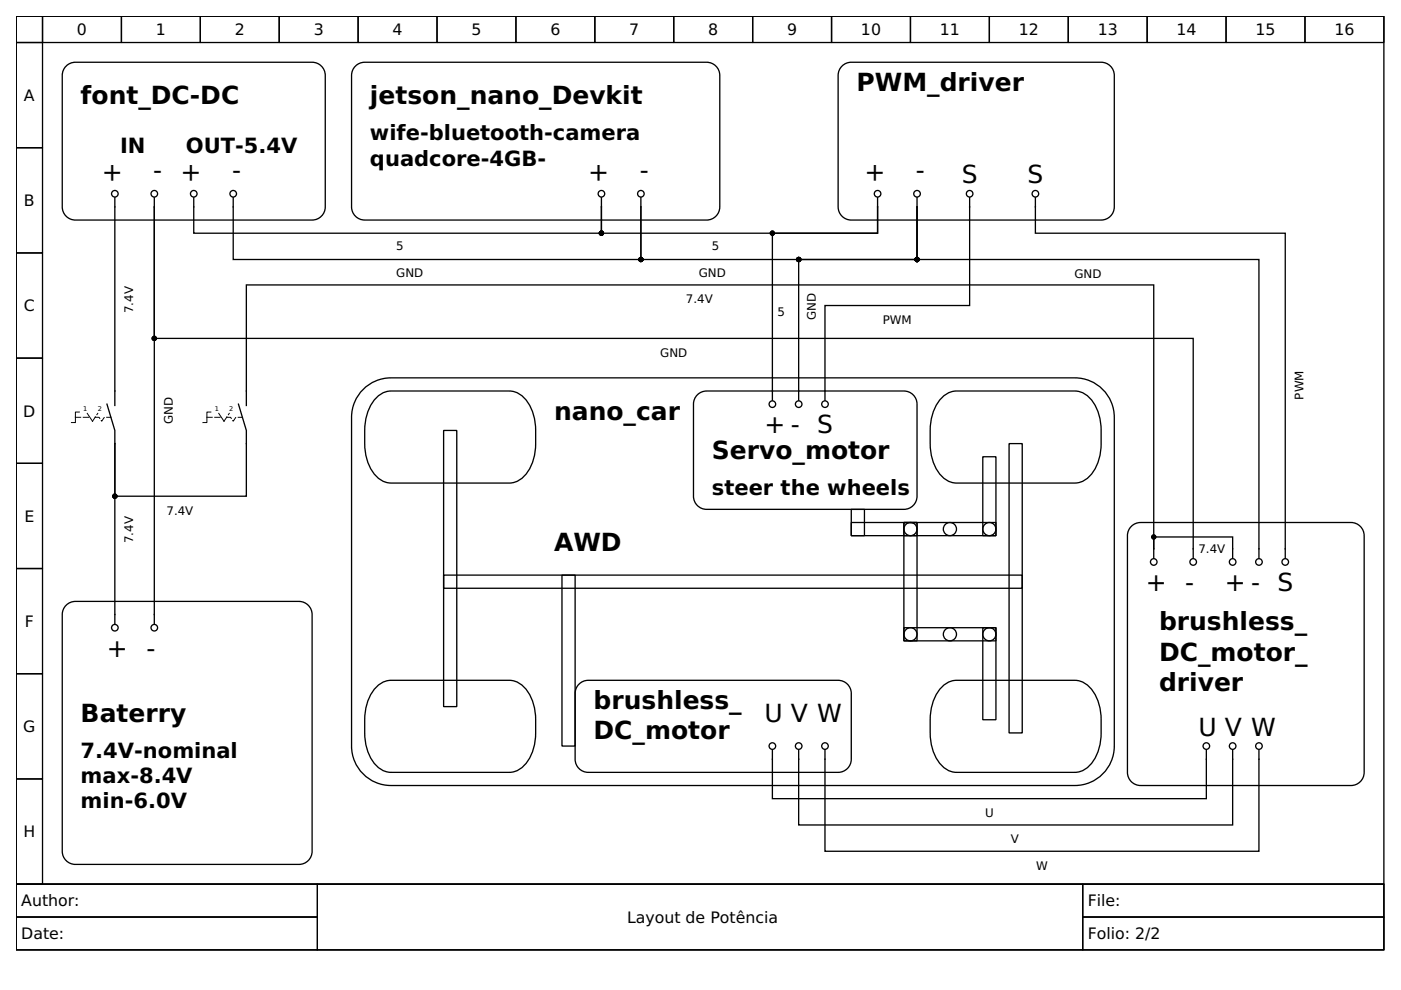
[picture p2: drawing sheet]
<svg xmlns="http://www.w3.org/2000/svg" width="297mm" height="210mm" viewBox="0 0 297 210" stroke-linecap="round" stroke-linejoin="round" font-family="sans-serif">
<g fill="none" stroke="#000" stroke-width=".28">
<path d="M3.4 3.4h290v184.1h-290zM3.4 3.4h5.6v5.6h-5.6zM3.4 9h5.6v22.3h-5.6zM9 3.4h16.7v5.6h-16.7zM13.8 14.2a2.78 2.78 0 0 1 2.2-1h50.2a2.79 2.79 0 0 1 2.8 2.8v27.9a2.79 2.79 0 0 1-2.8 2.8h-50.2a2.79 2.79 0 0 1-2.8-2.8v-27.9l.1-.7zM25.7 3.4h16.8v5.6h-16.8zM42.5 3.4h16.7v5.6h-16.7zM59.2 3.4h16.7v5.6h-16.7zM75.6 13.8l1.1-.5 .6-.1h72.5a2.79 2.79 0 0 1 2.8 2.8v27.9a2.79 2.79 0 0 1-2.8 2.8h-72.5a2.79 2.79 0 0 1-2.8-2.8v-27.9a2.78 2.78 0 0 1 1.1-2.2zM75.9 3.4h16.8v5.6h-16.8zM92.7 3.4h16.7v5.6h-16.7zM109.4 3.4h16.7v5.6h-16.7z"/>
<path d="M126.1 3.4h16.7v5.6h-16.7zM142.8 3.4h16.8v5.6h-16.8zM159.6 3.4h16.7v5.6h-16.7zM176.3 3.4h16.7v5.6h-16.7zM178.3 14.2a2.78 2.78 0 0 1 2.2-1h53a2.79 2.79 0 0 1 2.8 2.8v27.9a2.79 2.79 0 0 1-2.8 2.8h-53a2.79 2.79 0 0 1-2.8-2.8v-27.9l.1-.7zM193 3.4h16.8v5.6h-16.8zM209.8 3.4h16.7v5.6h-16.7zM226.5 3.4h16.7v5.6h-16.7zM243.2 3.4h16.8v5.6h-16.8zM260 3.4h16.7v5.6h-16.7zM276.7 3.4h16.7v5.6h-16.7zM3.4 31.3h5.6v22.3h-5.6z"/>
<path d="M3.4 53.6h5.6v22.3h-5.6zM24.4 41.9v44.1M32.7 43.9v88.4M32.7 43.9v27.8h220.3v46.6M32.7 41.9v2M41.1 41.9v7.5h86.4v-5.5M49.4 41.9v13.1h86.5v-11.1M127.5 43.9v5.5h58.6v-5.5M127.5 41.9v2M135.9 43.9v11.1h58.5v-11.1M135.9 41.9v2M186.1 43.9v5.5h-22.3v35.5"/>
<path d="M186.1 41.9v2M194.4 43.9v11.1h72.5v63.3M194.4 43.9v11.1h-25.1v29.9M194.4 41.9v2M205.6 41.9v22.9h-30.7v20.1M219.5 41.9v7.5h53v68.9M3.4 75.9h5.6v22.3h-5.6zM3.4 98.2h5.6v22.3h-5.6zM22.7 85.7l1.7 5.6v2.8M24.4 94.1v38.2M50.6 85.7l1.6 5.6v13.9h-27.8v-11.1M52.2 86v-25.6h192.4v56"/>
<path d="M77 82.6a8.3 8.3 0 0 1 5.9-2.5h145a8.4 8.4 0 0 1 8.4 8.4v69.7a8.4 8.4 0 0 1-8.4 8.3h-145a8.4 8.4 0 0 1-8.4-8.3v-69.7a8.3 8.3 0 0 1 2.5-5.9zM79.9 84.2a4.3 4.3 0 0 1 3-1.3h25.1a6 6 0 0 1 5.1 4.8 19.9 19.9 0 0 1-.4 10.9 5.6 5.6 0 0 1-4.7 3.8h-25.1a6 6 0 0 1-5.1-4.8 19.9 19.9 0 0 1 .4-10.9l.5-.9zM94.1 91.3h2.7v58.5h-2.7zM147.6 83.9a2.78 2.78 0 0 1 2.2-1h41.8a2.79 2.79 0 0 1 2.8 2.8v19.5a2.79 2.79 0 0 1-2.8 2.8h-41.8a2.79 2.79 0 0 1-2.8-2.8v-19.5l.1-.6zM199.8 84.2a4.3 4.3 0 0 1 3-1.3h25.1a6 6 0 0 1 5 4.8 19.9 19.9 0 0 1-.3 10.9 5.6 5.6 0 0 1-4.7 3.8h-25.1a6 6 0 0 1-5.1-4.8 19.9 19.9 0 0 1 .4-10.9l1-1.7zM208.4 96.8h2.8v16.8h-2.8zM213.9 94.1h2.8v61.3h-2.8zM180.5 110.8h13.9v2.8h-13.9zM180.5 108h2.8v5.6h-2.8zM191.6 110.8h19.6v2.8h-19.6zM191.6 110.8h2.8v25.1h-2.8zM239.7 111.8a2.78 2.78 0 0 1 2.1-1h44.6a2.79 2.79 0 0 1 2.8 2.8v50.2a2.79 2.79 0 0 1-2.8 2.7h-44.6a2.79 2.79 0 0 1-2.8-2.7v-50.2l.1-.7z"/>
<path d="M244.6 116.4v-2.5h16.7v4.4M244.6 116.4v1.9M3.4 120.5h5.6v22.3h-5.6zM13.8 128.6a2.78 2.78 0 0 1 2.2-1.1h47.4a2.79 2.79 0 0 1 2.8 2.8v50.2a2.79 2.79 0 0 1-2.8 2.8h-47.4a2.79 2.79 0 0 1-2.8-2.8v-50.2l.1-.6zM94.1 121.9h122.6v2.8h-122.6zM119.1 121.9h2.8v36.3h-2.8zM191.6 133.1h19.6v2.8h-19.6zM208.4 133.1h2.8v19.5h-2.8zM3.4 142.8h5.6v22.4h-5.6zM79.9 145.6a4.3 4.3 0 0 1 3-1.4h25.1a6 6 0 0 1 5.1 4.9 19.9 19.9 0 0 1-.4 10.8 5.6 5.6 0 0 1-4.7 3.9h-25.1a6 6 0 0 1-5.1-4.9 19.9 19.9 0 0 1 .4-10.8l.5-1zM123 144.9l1.1-.6 .6-.1h53a2.79 2.79 0 0 1 2.8 2.8v14a2.79 2.79 0 0 1-2.8 2.8h-53a2.79 2.79 0 0 1-2.8-2.8v-14a2.78 2.78 0 0 1 1.1-2.1zM163.8 159v10.3h92v-10.3"/>
<path d="M169.3 159v15.9h92v-15.9M174.9 159v21.5h92v-21.5M199.8 145.6a4.3 4.3 0 0 1 3-1.4h25.1a6 6 0 0 1 5 4.9 19.9 19.9 0 0 1-.3 10.8 5.6 5.6 0 0 1-4.7 3.9h-25.1a6 6 0 0 1-5.1-4.9 19.9 19.9 0 0 1 .4-10.8l1-1.8zM3.4 165.2h5.6v22.3h-5.6zM3.4 187.5h290v13.9h-290z"/>
<circle cx="24.4" cy="41.1" r=".7"/>
<circle cx="32.7" cy="41.1" r=".7"/>
<circle cx="41.1" cy="41.1" r=".7"/>
<circle cx="49.4" cy="41.1" r=".7"/>
<circle cx="127.5" cy="41.1" r=".7"/>
<circle cx="135.9" cy="41.1" r=".7"/>
<circle cx="186.1" cy="41.1" r=".7"/>
<circle cx="194.4" cy="41.1" r=".7"/>
<circle cx="205.6" cy="41.1" r=".7"/>
<circle cx="219.5" cy="41.1" r=".7"/>
<circle cx="163.8" cy="85.7" r=".7"/>
<circle cx="169.3" cy="85.7" r=".7"/>
<circle cx="174.9" cy="85.7" r=".7"/>
<circle cx="193" cy="112.2" r="1.39"/>
<circle cx="201.4" cy="112.2" r="1.39"/>
<circle cx="209.8" cy="112.2" r="1.39"/>
<circle cx="244.6" cy="119.1" r=".7"/>
<circle cx="253" cy="119.1" r=".7"/>
<circle cx="261.3" cy="119.1" r=".7"/>
<circle cx="266.9" cy="119.1" r=".7"/>
<circle cx="272.5" cy="119.1" r=".7"/>
<circle cx="24.4" cy="133.1" r=".7"/>
<circle cx="32.7" cy="133.1" r=".7"/>
<circle cx="193" cy="134.5" r="1.39"/>
<circle cx="201.4" cy="134.5" r="1.39"/>
<circle cx="209.8" cy="134.5" r="1.39"/>
<circle cx="163.8" cy="158.2" r=".7"/>
<circle cx="169.3" cy="158.2" r=".7"/>
<circle cx="174.9" cy="158.2" r=".7"/>
<circle cx="255.8" cy="158.2" r=".7"/>
<circle cx="261.3" cy="158.2" r=".7"/>
<circle cx="266.9" cy="158.2" r=".7"/>
</g>
<path d="M16.8 87.4h-.8v2.2h-.9M18.5 87.6l1.1 1.7M44.7 87.4h-.8v2.2h-.9M46.4 87.6l1.1 1.7M3.4 187.5h63.9v6.9h-63.9zM3.4 194.4h63.9v7h-63.9zM67.3 187.5h162.3v13.9h-162.3zM229.6 187.5h63.8v6.9h-63.8zM229.6 194.4h63.8v7h-63.8z" fill="none" stroke="#000" stroke-width=".21"/>
<path d="M16 88.5h2.8M19.6 89.3l1.1-1.7M20.2 88.5h.8l.6 .8 .5-.8h1.4M43.9 88.5h2.8M47.5 89.3l1.1-1.7M48.1 88.5h.8l.5 .8 .6-.8h1.4" fill="none" stroke="#000" stroke-width=".21" stroke-dasharray="1.1 .6"/>
<g fill="#000" stroke="#000" stroke-width=".28">
<circle cx="127.5" cy="49.4" r=".42"/>
<circle cx="135.9" cy="55" r=".42"/>
<circle cx="163.8" cy="49.4" r=".42"/>
<circle cx="169.3" cy="55" r=".42"/>
<circle cx="194.4" cy="55" r=".42"/>
<circle cx="32.7" cy="71.7" r=".42"/>
<circle cx="24.4" cy="105.2" r=".42"/>
<circle cx="244.6" cy="113.9" r=".42"/>
</g>
<g font-size="5.3">
<text x="17.1" y="22.1">font_DC-DC</text>
<text x="78.4" y="22.1">jetson_nano_Devkit</text>
<text x="181.6" y="19.3">PWM_driver</text>
<text x="26" y="34.9" transform="rotate(-180 26 34.9)">+</text>
<text x="34.4" y="34.9" transform="rotate(-180 34.4 34.9)">-</text>
<text x="42.8" y="34.9" transform="rotate(-180 42.8 34.9)">+</text>
<text x="51.1" y="34.9" transform="rotate(-180 51.1 34.9)">-</text>
<text x="129.2" y="34.9" transform="rotate(-180 129.2 34.9)">+</text>
<text x="137.6" y="34.9" transform="rotate(-180 137.6 34.9)">-</text>
<text x="187.7" y="34.9" transform="rotate(-180 187.7 34.9)">+</text>
<text x="196.1" y="34.9" transform="rotate(-180 196.1 34.9)">-</text>
<text x="203.9" y="38.8">S</text>
<text x="217.8" y="38.8">S</text>
<text x="117.5" y="89">nano_car</text>
<text x="162.1" y="91.8">+ - S</text>
<text x="150.9" y="97.4">Servo_motor</text>
<text x="117.5" y="116.9">AWD</text>
<text x="242.9" y="125.3">+</text>
<text x="251.3" y="125.3">-</text>
<text x="259.7" y="125.3">+ - S</text>
<text x="245.7" y="133.6">brushless_</text>
<text x="22.7" y="139.2">+</text>
<text x="31" y="139.2">-</text>
<text x="245.7" y="140.1">DC_motor_</text>
<text x="245.7" y="146.5">driver</text>
<text x="17.1" y="153.2">Baterry</text>
<text x="125.8" y="150.4">brushless_</text>
<text x="162.1" y="153.2">U V W</text>
<text x="254.1" y="156">U V W</text>
<text x="125.8" y="156.8">DC_motor</text>
</g>
<g font-size="4.5">
<text x="78.4" y="29.6">wife-bluetooth-camera</text>
<text x="25.5" y="32.4">IN</text>
<text x="39.4" y="32.4">OUT-5.4V</text>
<text x="78.4" y="35.2">quadcore-4GB-</text>
<text x="150.9" y="104.9">steer the wheels</text>
<text x="17.1" y="160.7">7.4V-nominal</text>
<text x="17.1" y="166">max-8.4V</text>
<text x="17.1" y="171.3">min-6.0V</text>
</g>
<g font-size="3.3">
<text x="16.3" y="7.5">0</text>
<text x="33" y="7.5">1</text>
<text x="49.8" y="7.5">2</text>
<text x="66.5" y="7.5">3</text>
<text x="83.2" y="7.5">4</text>
<text x="100" y="7.5">5</text>
<text x="116.7" y="7.5">6</text>
<text x="133.4" y="7.5">7</text>
<text x="150.1" y="7.5">8</text>
<text x="166.9" y="7.5">9</text>
<text x="182.5" y="7.5">10</text>
<text x="199.3" y="7.5">11</text>
<text x="216" y="7.5">12</text>
<text x="232.7" y="7.5">13</text>
<text x="249.5" y="7.5">14</text>
<text x="266.2" y="7.5">15</text>
<text x="282.9" y="7.5">16</text>
<text x="5.1" y="21.4">A</text>
<text x="5.1" y="43.7">B</text>
<text x="5.1" y="66">C</text>
<text x="4.9" y="88.3">D</text>
<text x="5.2" y="110.6">E</text>
<text x="5.3" y="132.9">F</text>
<text x="4.9" y="155.3">G</text>
<text x="5" y="177.6">H</text>
<text x="4.5" y="192.2">Author:</text>
<text x="132.9" y="195.7">Layout de Potência</text>
<text x="230.6" y="192.2">File:</text>
<text x="4.5" y="199.2">Date:</text>
<text x="230.6" y="199.2">Folio: 2/2</text>
</g>
<g font-size="2.5">
<text x="84" y="53.1">5</text>
<text x="150.9" y="53.1">5</text>
<text x="84" y="58.6">GND</text>
<text x="148.1" y="58.6">GND</text>
<text x="227.8" y="58.9">GND</text>
<text x="145.4" y="64.3">7.4V</text>
<text x="28.3" y="66.4" transform="rotate(-90 28.3 66.4)">7.4V</text>
<text x="164.9" y="67">5</text>
<text x="173" y="67.8" transform="rotate(-90 173 67.8)">GND</text>
<text x="187.2" y="68.7">PWM</text>
<text x="140" y="75.7">GND</text>
<text x="36.6" y="90" transform="rotate(-90 36.6 90)">GND</text>
<text x="276.4" y="84.7" transform="rotate(-90 276.4 84.7)">PWM</text>
<text x="35.3" y="109.1">7.4V</text>
<text x="28.3" y="115.2" transform="rotate(-90 28.3 115.2)">7.4V</text>
<text x="254.1" y="117.2">7.4V</text>
<text x="208.8" y="173.2">U</text>
<text x="214.3" y="178.8">V</text>
<text x="219.7" y="184.4">W</text>
</g>
<g font-size="1.4">
<text x="17.7" y="87.1">1</text>
<text x="20.7" y="87.1">2</text>
<text x="45.5" y="87.1">1</text>
<text x="48.6" y="87.1">2</text>
</g>
</svg>
